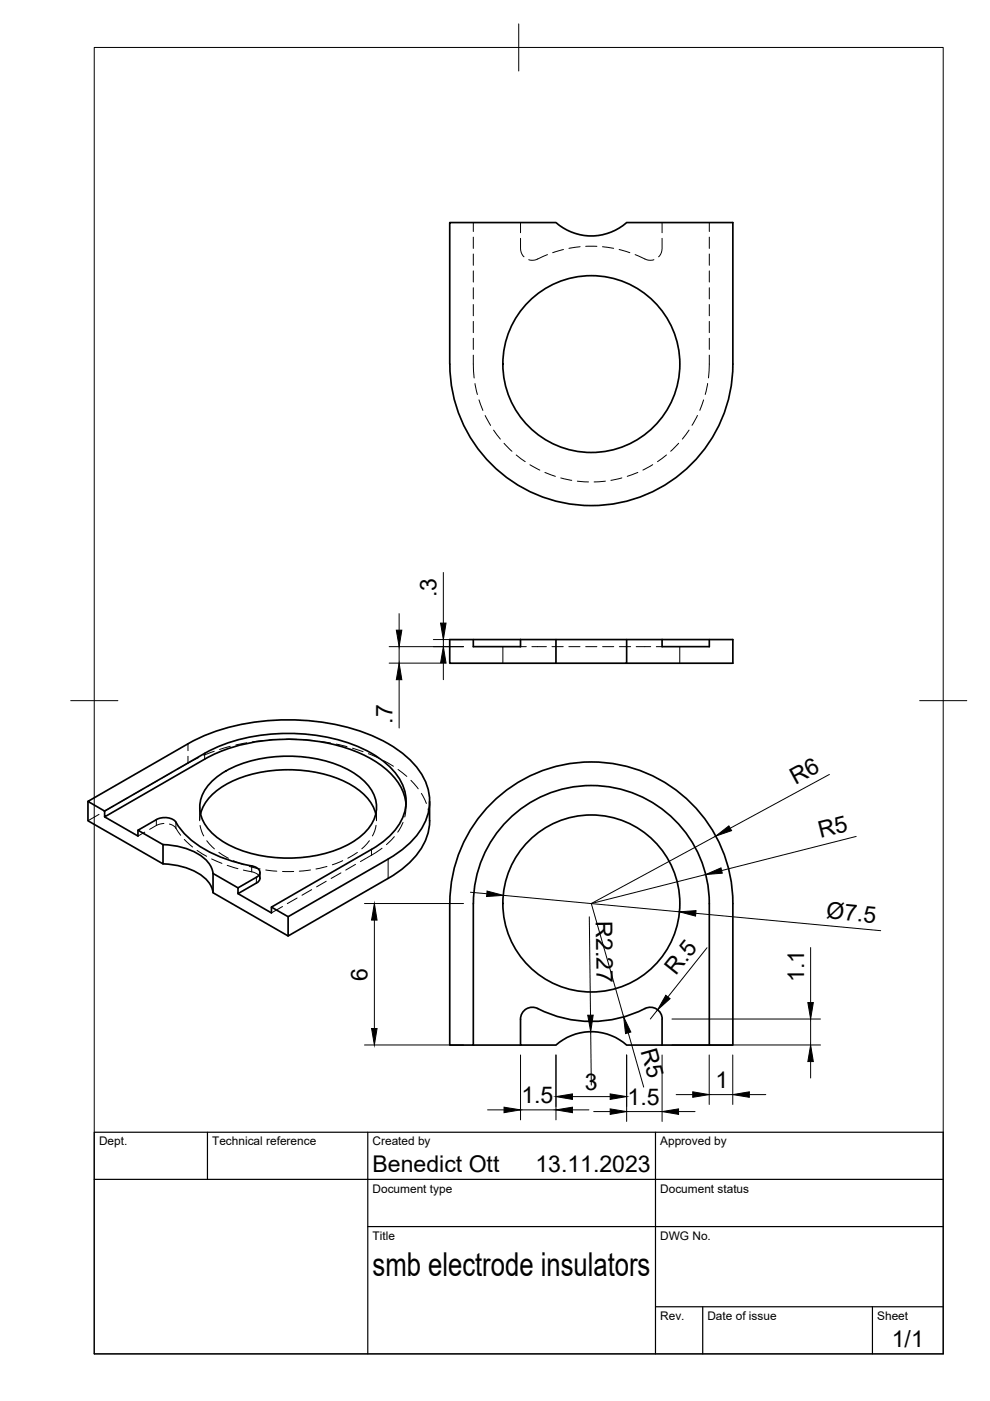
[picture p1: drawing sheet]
<svg xmlns="http://www.w3.org/2000/svg" width="210mm" height="297mm" viewBox="0 0 210 297" stroke-linecap="round" stroke-linejoin="round" font-family="sans-serif">
<!-- layer: Hidden -->
<g fill="none" stroke="#000" stroke-width=".21">
<path d="M100.4 47.2v1.9M100.4 50.3v2.4M100.4 53.9v2.3M100.4 57.4v2.4M110.4 50.5v2.6l.3 .8 .4 .5M110.4 47.2v2.1M116.1 54l-.8 .3a4 4 0 0 1-2.9 .8h-.3M119.5 52.9l-2.3 .7M123 52.3l-2.4 .3M124.2 52.2h2.4M127.7 52.3l2.4 .3M131.3 52.9l2.2 .7"/>
<path d="M134.7 54l.8 .3a4 4 0 0 0 2.9 .8h.2M140.4 50.5l-.1 2.6-.2 .8-.5 .5M140.4 47.2v2.1M150.4 47.2v1.9M150.4 50.3v2.4M150.4 53.9v2.3M150.4 57.4v2.4M100.4 75.3l.1 4.8M100.4 61v2.4M100.4 64.6v2.4M100.4 68.1v2.4M100.4 71.7v2.4"/>
<path d="M150.4 75.3l-.2 4.8M150.4 61v2.4M150.4 64.6v2.4M150.4 68.1v2.4M150.4 71.7v2.4M100.7 81.3l.5 2.3M101.6 84.8l.8 2.2M102.9 88.1l1.1 2.1M104.6 91.2l1.5 1.9M106.9 94l1.6 1.7M109.5 96.5l1.9 1.4M112.4 98.5l2 1.2"/>
<path d="M138.4 98.5l-2.1 1.2M141.3 96.5l-1.9 1.4M143.9 94l-1.7 1.7M146.1 91.2l-1.4 1.9M147.9 88.1l-1.2 2.1M149.2 84.8l-.8 2.2M150 81.3l-.5 2.3M115.5 100.2l2.3 .8M118.9 101.3l2.3 .5M122.4 102l2.4 .2M128.4 102l-2.4 .2M131.8 101.3l-2.3 .5"/>
<path d="M135.2 100.2l-2.2 .8M106.6 137.1v3.5M110.4 137.1h1.2M112.8 137.1h3M117 137.1h2.4M120.6 137.1h2.4M124.2 137.1h2.4M127.8 137.1h2.3M131.3 137.1h2.4M134.9 137.1h3.1M139.1 137.1h1.3M144.1 137.1v3.5"/>
<path d="M45.4 159.3l-2.2 .8M48.8 158.2l-2.3 .7M52.3 157.5l-2.3 .5M55.9 157l-2.4 .3M59.4 156.8l-2.4 .1M60.6 156.7l2.4 .1M64.2 156.8l2.4 .2M67.8 157.2l2.3 .3M71.3 157.8l2.3 .5M74.7 158.6l2.3 .8M78.1 159.8l2.2 .9M21 172.7l-2.4 1.3"/>
<path d="M24.1 170.9l-2.1 1.1M27.2 169.1l-2.1 1.2M30.3 167.3l-2.1 1.2M30.7 176.4l-1.4 .9M33.4 165.5l-2.1 1.2M34.8 174.6l-.6 .1a5.7 5.7 0 0 0-2.5 1.1M35.9 174.7l.7 .3a2.54 2.54 0 0 1 1.2 1.3l.5 .8M36.5 163.7l-2.1 1.2M39.1 178l1.7 1.6M42.1 160.6l-4.6 2.5M42.3 171.1v2.9M42.4 175l.8 2.2"/>
<path d="M42.5 172.6l-.2 1.2M43.8 178.3l1.7 1.7M78.3 178.3l-1.6 1.7M79.7 172.6l.1 1.2M79.7 175l-.2 1.2-.5 1M79.8 171.1v2.9M81 179.8l-4.6 2.9M81.3 161.3l2.1 1.2M83.6 177.4l-1.7 1.7M84.4 163.1l1.9 1.5M85.4 174.4l-1.1 2M86.1 170.5l-.1 1.6-.2 1.1"/>
<path d="M86.1 169.9v1.2M87.1 165.4l1.6 1.8M89.3 168.2l1.1 2.2M90.8 171.5l.3 2.5M41.8 180.3l2 1.3M44.9 182.1l2.2 1M46.4 180.7l2 1.3M48.2 183.5l2.2 .7M49.5 182.5l2.2 .9M51.6 184.5l2.5 .6 .6 .4 .4 .7M52.9 183.7l2.3 .5M56.3 184.5l2.4 .2"/>
<path d="M59.9 184.8h2.4M59.9 192.2l-2.3 1.4M63 190.4l-2.1 1.2M65.8 184.5l-2.3 .2M66.1 188.6l-2.1 1.2M69.2 186.8l-2.1 1.2M69.3 183.7l-2.3 .5M72.3 185.1l-2.1 1.2M72.7 182.5l-2.2 .9M75.4 183.3l-2.1 1.2M75.8 180.7l-2.1 1.3"/>
</g>
<!-- layer: Visible -->
<g fill="none" stroke="#000" stroke-width=".36">
<path d="M95.4 47.2h22.5a11.3 11.3 0 0 0 15 0h22.5v30a30 30 0 0 1-30 30 30 30 0 0 1-30-30zM100.4 135.6v1.5h10v-1.5M110.4 135.6h30M110.4 135.6h-15v5h22.5v-5M132.9 135.6v5h-15M140.4 135.6h15v5h-22.5M140.4 135.6v1.5h10v-1.5M18.6 169.9v4.1l16 9.2v-4.1M22.2 173.2l7.1 4.1v-1.3M33.1 173.8l-3.8 2.2 5.3 3.1M33.2 173.8a3.3 3.3 0 0 1 4.7 1.5 21.7 21.7 0 0 0 12.3 7.6l1.6 .4a4.8 4.8 0 0 1 3.1 1.1 1.05 1.05 0 0 1-.5 1.6M34.6 179.1a13.4 13.4 0 0 1 9.6 3.8l.8 1.5 .2 .8"/>
<path d="M42.5 172.6a11.4 11.4 0 0 1 6.9-7 29.8 29.8 0 0 1 24.7 .6 10.8 10.8 0 0 1 5.6 6.4M43.4 161l-21.2 12.2v-1.2M43.4 160.9a39.3 39.3 0 0 1 26.8-3.2 24.1 24.1 0 0 1 13.6 7.4 10 10 0 0 1 2.3 5.4M45.3 165.3a24.6 24.6 0 0 1 16.6-5 24 24 0 0 1 15 5 7.1 7.1 0 0 1 1.7 9.6 17 17 0 0 1-10.1 6.1 29.8 29.8 0 0 1-20.7-2.2 9.9 9.9 0 0 1-5.4-7.1 7.7 7.7 0 0 1 2.9-6.4zM91.1 169.9v4.1M91.1 174a13 13 0 0 1-5.3 9.8l-3.5 2.4-21.2 12.2v-4M34.6 183.2a13.4 13.4 0 0 1 9.6 3.8l.8 1.5 .2 .8M45.2 185.2v4.1l15.9 9.1M45.2 185.2l5.3 3M50.5 189.5l7.1 4.1v-1.3M54.4 186l-3.9 2.2v1.3l3.9-2.3M55.1 185v1.2"/>
<path d="M55.1 186.2a1.26 1.26 0 0 1-.7 1M78.8 180.1a14 14 0 0 0 7.1-8.3 10 10 0 0 0-4.1-10 32.1 32.1 0 0 0-19.7-6.3 36.7 36.7 0 0 0-18.7 4.2l-21.2 12.3-3.6-2.1 21.3-12.2a45.4 45.4 0 0 1 26.7-4.8 37 37 0 0 1 19 7 12.4 12.4 0 0 1 5.3 12.1 14.8 14.8 0 0 1-6.8 9l-23 13.4-3.5-2.1 21.2-12.2M100.4 191.6a25 25 0 0 1 25-25.1 25 25 0 0 1 25 25.1v30h5v-30a30 30 0 0 0-30-30 30 30 0 0 0-30 30v30h5v-30M140.4 216.1v5.5M140.4 216.1a2.51 2.51 0 0 0-3.6-2.3 25.3 25.3 0 0 1-23.3-.2 2.51 2.51 0 0 0-3.1 2.5v5.5h7.5a11.3 11.3 0 0 1 15 0h7.5M100.4 221.6h10M140.4 221.6h10"/>
<circle cx="125.4" cy="77.2" r="18.8"/>
<circle cx="125.4" cy="191.6" r="18.8"/>
</g>
<!-- layer: Visible Narrow -->
<path d="M43.4 159.7v1.3M54.4 186v1.2M82.3 182.1v4.1" fill="none" stroke="#000" stroke-width=".21"/>
<!-- layer: Hidden Narrow -->
<path d="M39.9 157.7v1.5M33.1 173.8v1.2M37.3 174.4v1.2M39.9 160.3v1.5M53.4 183.6v1.2M78.8 180.1v1.2" fill="none" stroke="#000" stroke-width=".21"/>
<!-- layer: BORDER -->
<path d="M20 10.1h180v276.9h-180zM110 5.1v10M15 148.6h10M195 148.6h10" fill="none" stroke="#000" stroke-width=".21"/>
<!-- layer: TITLEBLOCK -->
<path d="M20 240.1h180v46.9h-180zM20 250h180M44 240.1v9.9M78 240.1v46.9M139 240.1v46.9M78 260.1h122M139 277.1h61M149 277.1v9.9M185 277.1v9.9" fill="none" stroke="#000" stroke-width=".25"/>
<!-- layer: FD_Dimensions -->
<g fill="none" stroke="#000" stroke-width=".21">
<path d="M82.5 137.1h15.8M84.6 130.1v3.5M84.6 137.1v3.5M91.9 135.6h6.4M94 121.4v10.7M94 135.6v1.5M82.5 140.6h10.8M84.6 144.1v10.3M94 140.6v3.5M151.7 177.3l-26.3 14.3M175.9 164.2l-21.1 11.4M181.5 177.3l-28.5 7.3"/>
<path d="M77.3 191.6h21M79.4 195.1v23M99.7 189.2l3.5 .3M106.7 189.8l37.3 3.5M124.9 194.4l.3 20.8M125.4 191.6l6.8 24M147.5 193.6l39.2 3.7M149.6 185.4l-24.2 6.2M125.2 218.7l.2 11.4M133.2 219l3.3 11.5M139.4 214.1l-1.5 2M142.5 216.1h31.5"/>
<path d="M149.9 200.9l-8.3 10.5M171.9 200.9v11.7M171.9 216.1v5.5M77.3 221.6h21M103.4 235.3h3.5M110.4 223.7v13.7M110.4 235.3h7.5M117.9 223.7v13.7M121.4 235.3h3.5M121.4 232.5h8M125.9 235.7h3.5M132.9 223.7v14.1"/>
<path d="M132.9 235.7h7.5M140.4 223.7v14.1M142.5 221.6h31.5M143.4 232.1h3.5M143.9 235.7h3.5M150.4 223.7v10.5M150.4 232.1h5M155.4 223.7v10.5M158.9 232.1h3.5M171.9 225.1v3.5"/>
</g>
<g fill="#000" stroke="#000" stroke-width=".21">
<path d="M84 133.6h1.2l-.6 3.5zM93.4 132.1h1.2l-.6 3.5zM84.6 140.6l.6 3.5h-1.2zM94 137.1l.6 3.5h-1.2zM151.7 177.3l2.8-2.2 .6 1zM79.4 191.6l.5 3.5h-1.1zM103.3 188.9l3.4 .9-3.5 .3zM144 193.3l3.6-.2-.1 1.1zM149.6 185.4l3.3-1.4 .2 1.1zM78.8 218.1h1.1l-.5 3.5zM124.6 215.3l1.2-.1-.6 3.5zM132.2 215.6l1.6 3.2-1.2 .3z"/>
<path d="M141.2 211l.9 .7-2.7 2.4zM171.3 212.6h1.1l-.5 3.5zM106.9 234.7l3.5 .6-3.5 .6zM117.9 235.3l3.5-.6v1.2zM117.9 232.5l3.5-.6v1.2zM129.4 235.1l3.5 .6-3.5 .6zM129.4 231.9l3.5 .6-3.5 .6zM140.4 235.7l3.5-.6v1.2zM146.9 231.5l3.5 .6-3.5 .5zM155.4 232.1l3.5-.6v1.1zM171.9 221.6l.5 3.5h-1.1z"/>
</g>
<text font-size="7" x="79" y="270.6">smb electrode insulators</text>
<g font-size="4.9">
<text x="92.5" y="126.6" transform="rotate(-90 92.5 126.6)">.3</text>
<text x="83.2" y="153.4" transform="rotate(-90 83.2 153.4)">.7</text>
<text x="168.6" y="166.5" transform="rotate(-29 168.6 166.5)">R6</text>
<text x="173.9" y="177.8" transform="rotate(-14 173.9 177.8)">R5</text>
<text x="126.4" y="195.4" transform="rotate(89 126.4 195.4)">R2.27</text>
<text x="175.1" y="194.7" transform="rotate(5 175.1 194.7)">Ø7.5</text>
<text x="77.9" y="207.9" transform="rotate(-90 77.9 207.9)">6</text>
<text x="143.3" y="206.9" transform="rotate(-51 143.3 206.9)">R.5</text>
<text x="170.5" y="208.2" transform="rotate(-90 170.5 208.2)">1.1</text>
<text x="135.8" y="222.9" transform="rotate(74 135.8 222.9)">R5</text>
<text x="110.6" y="233.9">1.5</text>
<text x="124" y="231">3</text>
<text x="151.7" y="230.7">1</text>
<text x="133.1" y="234.2">1.5</text>
<text x="79" y="248.5">Benedict Ott</text>
<text x="113.5" y="248.5">13.11.2023</text>
<text x="189.1" y="285.7">1/1</text>
</g>
<g font-size="2.5">
<text x="21" y="242.9">Dept.</text>
<text x="45" y="242.9">Technical reference</text>
<text x="79" y="242.9">Created by</text>
<text x="140" y="242.9">Approved by</text>
<text x="79" y="252.8">Document type</text>
<text x="140" y="252.8">Document status</text>
<text x="79" y="262.9">Title</text>
<text x="140" y="262.9">DWG No.</text>
<text x="140" y="279.9">Rev.</text>
<text x="150" y="279.9">Date of issue</text>
<text x="186" y="279.9">Sheet</text>
</g>
</svg>
